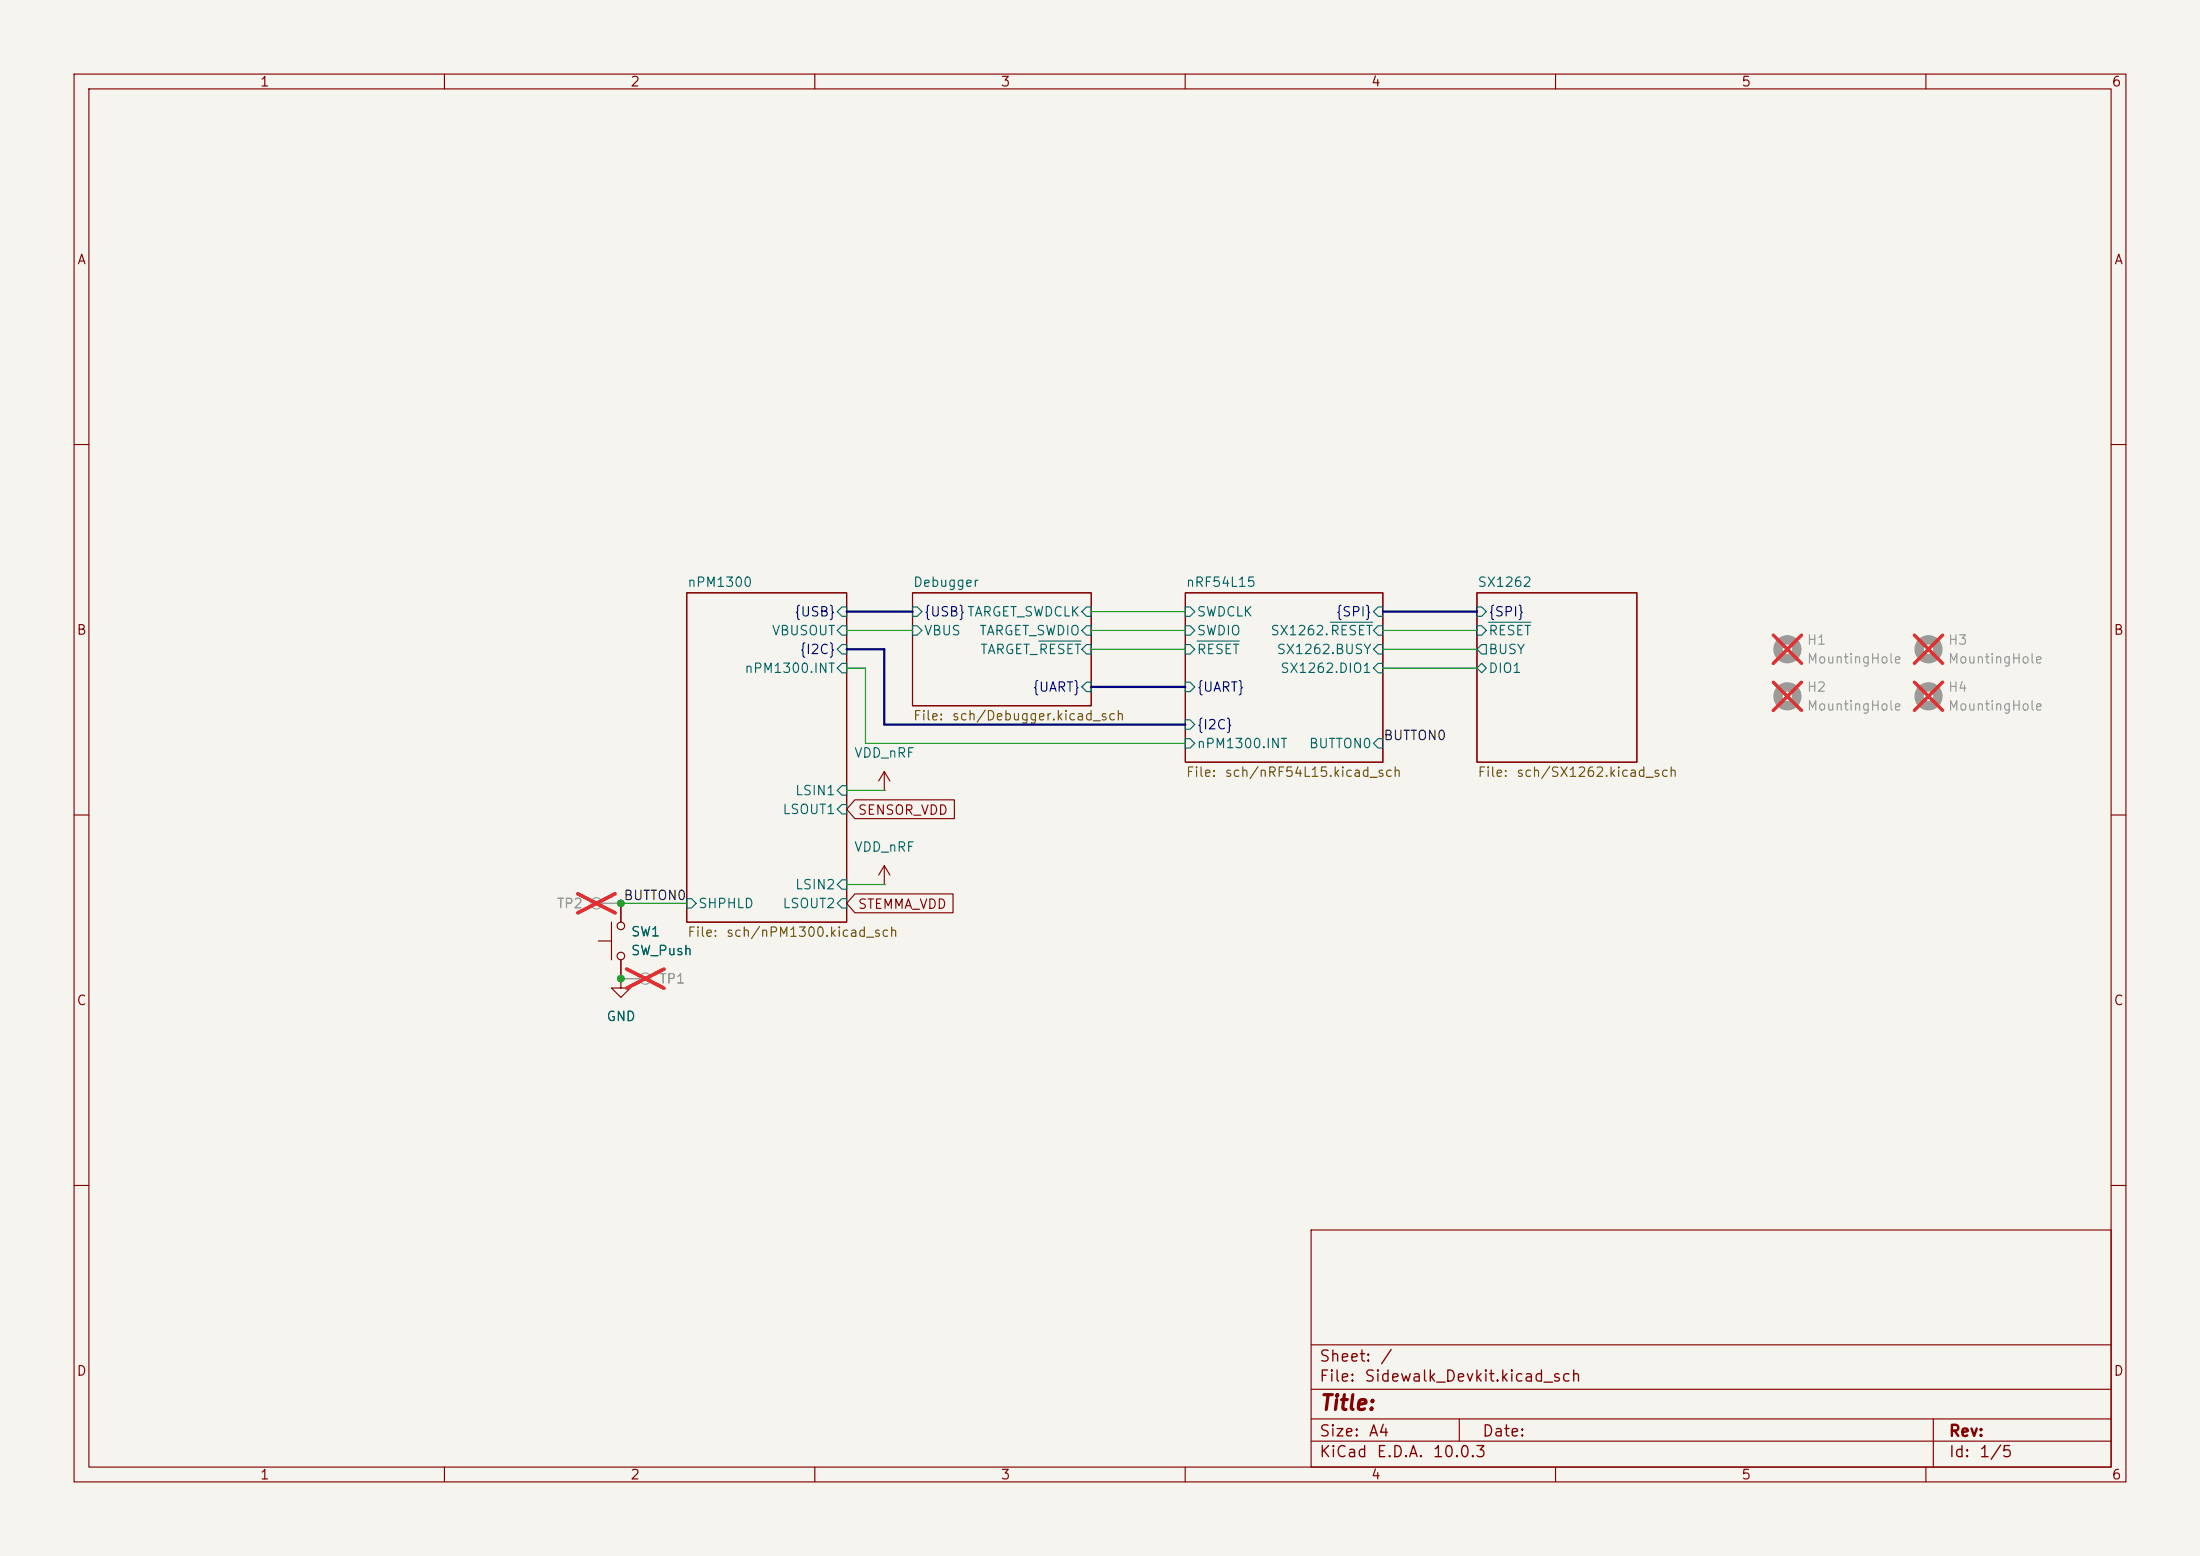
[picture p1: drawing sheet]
(kicad_sch
 (version 20260306)
 (generator "eeschema")
 (generator_version "10.0")
 (paper "A4")
 (lib_symbols
  (symbol "Connector:TestPoint"
   (pin_numbers (hide yes))
   (pin_names
    (offset 0.762) (hide yes)) (exclude_from_sim no) (in_bom yes) (on_board yes)
   (in_pos_files yes)
   (duplicate_pin_numbers_are_jumpers no)
   (property "Reference" "TP" (at 0 6.858 0) (show_name no) (do_not_autoplace no) (effects (font (size 1.27 1.27))))
   (property "Value" "TestPoint" (at 0 5.08 0) (show_name no) (do_not_autoplace no) (effects (font (size 1.27 1.27))))
   (property "Footprint" "" (at 5.08 0 0) (show_name no) (do_not_autoplace no) (hide yes) (effects (font (size 1.27 1.27))))
   (property "Datasheet" "" (at 5.08 0 0) (show_name no) (do_not_autoplace no) (hide yes) (effects (font (size 1.27 1.27))))
   (property "Description" "test point" (at 0 0 0) (show_name no) (do_not_autoplace no) (hide yes) (effects (font (size 1.27 1.27))))
   (symbol "TestPoint_0_1"
    (circle (center 0 3.302) (radius 0.762) (stroke (width 0) (type default)) (fill (type none))))
   (symbol "TestPoint_1_1"
    (pin passive line (at 0 0 90) (length 2.54) (name "1" (effects (font (size 1.27 1.27)))) (number "1" (effects (font (size 1.27 1.27))))))
   (embedded_fonts no))
  (symbol "Mechanical:MountingHole"
   (pin_names
    (offset 1.016)) (exclude_from_sim no) (in_bom no) (on_board yes)
   (in_pos_files yes)
   (duplicate_pin_numbers_are_jumpers no)
   (property "Reference" "H" (at 0 5.08 0) (show_name no) (do_not_autoplace no) (effects (font (size 1.27 1.27))))
   (property "Value" "MountingHole" (at 0 3.175 0) (show_name no) (do_not_autoplace no) (effects (font (size 1.27 1.27))))
   (property "Footprint" "" (at 0 0 0) (show_name no) (do_not_autoplace no) (hide yes) (effects (font (size 1.27 1.27))))
   (property "Datasheet" "" (at 0 0 0) (show_name no) (do_not_autoplace no) (hide yes) (effects (font (size 1.27 1.27))))
   (property "Description" "Mounting Hole without connection" (at 0 0 0) (show_name no) (do_not_autoplace no) (hide yes) (effects (font (size 1.27 1.27))))
   (symbol "MountingHole_0_1"
    (circle (center 0 0) (radius 1.27) (stroke (width 1.27) (type default)) (fill (type none))))
   (embedded_fonts no))
  (symbol "Switch:SW_Push"
   (pin_numbers (hide yes))
   (pin_names
    (offset 1.016) (hide yes)) (exclude_from_sim no) (in_bom yes) (on_board yes)
   (in_pos_files yes)
   (duplicate_pin_numbers_are_jumpers no)
   (property "Reference" "SW" (at 1.27 2.54 0) (show_name no) (do_not_autoplace no) (effects (font (size 1.27 1.27)) (justify left)))
   (property "Value" "SW_Push" (at 0 -1.524 0) (show_name no) (do_not_autoplace no) (effects (font (size 1.27 1.27))))
   (property "Footprint" "" (at 0 5.08 0) (show_name no) (do_not_autoplace no) (hide yes) (effects (font (size 1.27 1.27))))
   (property "Datasheet" "" (at 0 5.08 0) (show_name no) (do_not_autoplace no) (hide yes) (effects (font (size 1.27 1.27))))
   (property "Description" "Push button switch, generic, two pins" (at 0 0 0) (show_name no) (do_not_autoplace no) (hide yes) (effects (font (size 1.27 1.27))))
   (symbol "SW_Push_0_1"
    (circle (center -2.032 0) (radius 0.508) (stroke (width 0) (type default)) (fill (type none)))
    (polyline (pts (xy 0 1.27) (xy 0 3.048)) (stroke (width 0) (type default)) (fill (type none)))
    (circle (center 2.032 0) (radius 0.508) (stroke (width 0) (type default)) (fill (type none)))
    (polyline (pts (xy 2.54 1.27) (xy -2.54 1.27)) (stroke (width 0) (type default)) (fill (type none)))
    (pin passive line (at -5.08 0 0) (length 2.54) (name "1" (effects (font (size 1.27 1.27)))) (number "1" (effects (font (size 1.27 1.27)))))
    (pin passive line (at 5.08 0 180) (length 2.54) (name "2" (effects (font (size 1.27 1.27)))) (number "2" (effects (font (size 1.27 1.27))))))
   (embedded_fonts no))
  (symbol "power:GND"
   (power global)
   (pin_numbers (hide yes))
   (pin_names
    (offset 0) (hide yes)) (exclude_from_sim no) (in_bom yes) (on_board yes)
   (in_pos_files yes)
   (duplicate_pin_numbers_are_jumpers no)
   (property "Reference" "#PWR" (at 0 -6.35 0) (show_name no) (do_not_autoplace no) (hide yes) (effects (font (size 1.27 1.27))))
   (property "Value" "GND" (at 0 -3.81 0) (show_name no) (do_not_autoplace no) (effects (font (size 1.27 1.27))))
   (property "Footprint" "" (at 0 0 0) (show_name no) (do_not_autoplace no) (hide yes) (effects (font (size 1.27 1.27))))
   (property "Datasheet" "" (at 0 0 0) (show_name no) (do_not_autoplace no) (hide yes) (effects (font (size 1.27 1.27))))
   (property "Description" "Power symbol creates a global label with name \"GND\" , ground" (at 0 0 0) (show_name no) (do_not_autoplace no) (hide yes) (effects (font (size 1.27 1.27))))
   (symbol "GND_0_1"
    (polyline (pts (xy 0 0) (xy 0 -1.27) (xy 1.27 -1.27) (xy 0 -2.54) (xy -1.27 -1.27) (xy 0 -1.27)) (stroke (width 0) (type default)) (fill (type none))))
   (symbol "GND_1_1"
    (pin power_in line (at 0 0 270) (length 0) (name "" (effects (font (size 1.27 1.27)))) (number "1" (effects (font (size 1.27 1.27))))))
   (embedded_fonts no))
  (symbol "power:VDD"
   (power global)
   (pin_numbers (hide yes))
   (pin_names
    (offset 0) (hide yes)) (exclude_from_sim no) (in_bom yes) (on_board yes)
   (in_pos_files yes)
   (duplicate_pin_numbers_are_jumpers no)
   (property "Reference" "#PWR" (at 0 -3.81 0) (show_name no) (do_not_autoplace no) (hide yes) (effects (font (size 1.27 1.27))))
   (property "Value" "VDD" (at 0 3.556 0) (show_name no) (do_not_autoplace no) (effects (font (size 1.27 1.27))))
   (property "Footprint" "" (at 0 0 0) (show_name no) (do_not_autoplace no) (hide yes) (effects (font (size 1.27 1.27))))
   (property "Datasheet" "" (at 0 0 0) (show_name no) (do_not_autoplace no) (hide yes) (effects (font (size 1.27 1.27))))
   (property "Description" "Power symbol creates a global label with name \"VDD\"" (at 0 0 0) (show_name no) (do_not_autoplace no) (hide yes) (effects (font (size 1.27 1.27))))
   (symbol "VDD_0_1"
    (polyline (pts (xy -0.762 1.27) (xy 0 2.54)) (stroke (width 0) (type default)) (fill (type none)))
    (polyline (pts (xy 0 2.54) (xy 0.762 1.27)) (stroke (width 0) (type default)) (fill (type none)))
    (polyline (pts (xy 0 0) (xy 0 2.54)) (stroke (width 0) (type default)) (fill (type none))))
   (symbol "VDD_1_1"
    (pin power_in line (at 0 0 90) (length 0) (name "" (effects (font (size 1.27 1.27)))) (number "1" (effects (font (size 1.27 1.27))))))
   (embedded_fonts no)))
 (junction
  (at 83.82 132.08)
  (diameter 0)
  (color 0 0 0 0))
 (junction
  (at 83.82 121.92)
  (diameter 0)
  (color 0 0 0 0))
 (bus
  (pts (xy 119.38 97.79) (xy 119.38 87.63))
  (stroke (width 0) (type default)))
 (wire
  (pts (xy 116.84 100.33) (xy 116.84 90.17))
  (stroke (width 0) (type default)))
 (wire
  (pts (xy 147.32 85.09) (xy 160.02 85.09))
  (stroke (width 0) (type default)))
 (wire
  (pts (xy 116.84 90.17) (xy 114.3 90.17))
  (stroke (width 0) (type default)))
 (bus
  (pts (xy 119.38 87.63) (xy 114.3 87.63))
  (stroke (width 0) (type default)))
 (wire
  (pts (xy 83.82 121.92) (xy 92.71 121.92))
  (stroke (width 0) (type default)))
 (wire
  (pts (xy 114.3 106.68) (xy 119.38 106.68))
  (stroke (width 0) (type default)))
 (bus
  (pts (xy 160.02 97.79) (xy 119.38 97.79))
  (stroke (width 0) (type default)))
 (bus
  (pts (xy 147.32 92.71) (xy 160.02 92.71))
  (stroke (width 0) (type default)))
 (wire
  (pts (xy 186.69 87.63) (xy 199.39 87.63))
  (stroke (width 0) (type default)))
 (wire
  (pts (xy 147.32 82.55) (xy 160.02 82.55))
  (stroke (width 0) (type default)))
 (wire
  (pts (xy 186.69 90.17) (xy 199.39 90.17))
  (stroke (width 0) (type default)))
 (wire
  (pts (xy 186.69 85.09) (xy 199.39 85.09))
  (stroke (width 0) (type default)))
 (bus
  (pts (xy 114.3 82.55) (xy 123.19 82.55))
  (stroke (width 0) (type default)))
 (wire
  (pts (xy 160.02 100.33) (xy 116.84 100.33))
  (stroke (width 0) (type default)))
 (wire
  (pts (xy 114.3 119.38) (xy 119.38 119.38))
  (stroke (width 0) (type default)))
 (bus
  (pts (xy 186.69 82.55) (xy 199.39 82.55))
  (stroke (width 0) (type default)))
 (wire
  (pts (xy 147.32 87.63) (xy 160.02 87.63))
  (stroke (width 0) (type default)))
 (wire
  (pts (xy 114.3 85.09) (xy 123.19 85.09))
  (stroke (width 0) (type default)))
 (label "BUTTON0"
  (at 92.71 121.92 180)
  (effects (font (size 1.27 1.27)) (justify right bottom)))
 (label "BUTTON0"
  (at 186.69 100.33 0)
  (effects (font (size 1.27 1.27)) (justify left bottom)))
 (global_label "SENSOR_VDD"
  (shape input)
  (at 114.3 109.22 0)
  (fields_autoplaced yes)
  (effects (font (size 1.27 1.27)) (justify left))
  (property "Intersheetrefs" "${INTERSHEET_REFS}" (at 129.3804 109.22 0) (hide yes) (show_name no) (do_not_autoplace no) (effects (font (size 1.27 1.27)) (justify left))))
 (global_label "STEMMA_VDD"
  (shape input)
  (at 114.3 121.92 0)
  (fields_autoplaced yes)
  (effects (font (size 1.27 1.27)) (justify left))
  (property "Intersheetrefs" "${INTERSHEET_REFS}" (at 129.1989 121.92 0) (hide yes) (show_name no) (do_not_autoplace no) (effects (font (size 1.27 1.27)) (justify left))))
 (symbol
  (lib_id "Switch:SW_Push")
  (at 83.82 127 90)
  (unit 1)
  (body_style 1)
  (exclude_from_sim no)
  (in_bom yes)
  (on_board yes)
  (in_pos_files yes)
  (dnp no)
  (fields_autoplaced yes)
  (property "Reference" "SW1" (at 85.09 125.7299 90) (show_name no) (do_not_autoplace no) (effects (font (size 1.27 1.27)) (justify right)))
  (property "Value" "SW_Push" (at 85.09 128.2699 90) (show_name no) (do_not_autoplace no) (effects (font (size 1.27 1.27)) (justify right)))
  (property "Footprint" "Button_Switch_SMD:SW_Push_1P1T_NO_Vertical_Wuerth_434133025816" (at 78.74 127 0) (hide yes) (show_name no) (do_not_autoplace no) (effects (font (size 1.27 1.27))))
  (property "Datasheet" "" (at 78.74 127 0) (hide yes) (show_name no) (do_not_autoplace no) (effects (font (size 1.27 1.27))))
  (property "Description" "Push button switch, generic, two pins" (at 83.82 127 0) (hide yes) (show_name no) (do_not_autoplace no) (effects (font (size 1.27 1.27))))
  (property "LCSC" "C127488" (at 83.82 127 90) (hide yes) (show_name no) (do_not_autoplace no) (effects (font (size 1.27 1.27))))
  (pin "2")
  (pin "1"))
 (symbol
  (lib_id "Connector:TestPoint")
  (at 83.82 121.92 90)
  (unit 1)
  (body_style 1)
  (exclude_from_sim no)
  (in_bom no)
  (on_board yes)
  (in_pos_files no)
  (dnp yes)
  (property "Reference" "TP2" (at 78.74 121.92 90) (show_name no) (do_not_autoplace no) (effects (font (size 1.27 1.27)) (justify left)))
  (property "Value" "TestPoint" (at 78.74 120.6501 90) (hide yes) (show_name no) (do_not_autoplace no) (effects (font (size 1.27 1.27)) (justify left)))
  (property "Footprint" "TestPoint:TestPoint_Pad_D1.0mm" (at 83.82 116.84 0) (hide yes) (show_name no) (do_not_autoplace no) (effects (font (size 1.27 1.27))))
  (property "Datasheet" "" (at 83.82 116.84 0) (hide yes) (show_name no) (do_not_autoplace no) (effects (font (size 1.27 1.27))))
  (property "Description" "test point" (at 83.82 121.92 0) (hide yes) (show_name no) (do_not_autoplace no) (effects (font (size 1.27 1.27))))
  (pin "1"))
 (symbol
  (lib_id "power:GND")
  (at 83.82 132.08 0)
  (unit 1)
  (body_style 1)
  (exclude_from_sim no)
  (in_bom yes)
  (on_board yes)
  (in_pos_files yes)
  (dnp no)
  (fields_autoplaced yes)
  (property "Reference" "#PWR07" (at 83.82 138.43 0) (hide yes) (show_name no) (do_not_autoplace no) (effects (font (size 1.27 1.27))))
  (property "Value" "GND" (at 83.82 137.16 0) (show_name no) (do_not_autoplace no) (effects (font (size 1.27 1.27))))
  (property "Footprint" "" (at 83.82 132.08 0) (hide yes) (show_name no) (do_not_autoplace no) (effects (font (size 1.27 1.27))))
  (property "Datasheet" "" (at 83.82 132.08 0) (hide yes) (show_name no) (do_not_autoplace no) (effects (font (size 1.27 1.27))))
  (property "Description" "Power symbol creates a global label with name \"GND\" , ground" (at 83.82 132.08 0) (hide yes) (show_name no) (do_not_autoplace no) (effects (font (size 1.27 1.27))))
  (pin "1"))
 (symbol
  (lib_id "power:VDD")
  (at 119.38 119.38 0)
  (unit 1)
  (body_style 1)
  (exclude_from_sim no)
  (in_bom yes)
  (on_board yes)
  (in_pos_files yes)
  (dnp no)
  (fields_autoplaced yes)
  (property "Reference" "#PWR065" (at 119.38 123.19 0) (hide yes) (show_name no) (do_not_autoplace no) (effects (font (size 1.27 1.27))))
  (property "Value" "VDD_nRF" (at 119.38 114.3 0) (show_name no) (do_not_autoplace yes) (effects (font (size 1.27 1.27))))
  (property "Footprint" "" (at 119.38 119.38 0) (hide yes) (show_name no) (do_not_autoplace no) (effects (font (size 1.27 1.27))))
  (property "Datasheet" "" (at 119.38 119.38 0) (hide yes) (show_name no) (do_not_autoplace no) (effects (font (size 1.27 1.27))))
  (property "Description" "Power symbol creates a global label with name \"VDD\"" (at 119.38 119.38 0) (hide yes) (show_name no) (do_not_autoplace no) (effects (font (size 1.27 1.27))))
  (pin "1"))
 (symbol
  (lib_id "Mechanical:MountingHole")
  (at 241.3 87.63 0)
  (unit 1)
  (body_style 1)
  (exclude_from_sim no)
  (in_bom no)
  (on_board yes)
  (in_pos_files no)
  (dnp yes)
  (fields_autoplaced yes)
  (property "Reference" "H1" (at 243.84 86.3599 0) (show_name no) (do_not_autoplace no) (effects (font (size 1.27 1.27)) (justify left)))
  (property "Value" "MountingHole" (at 243.84 88.8999 0) (show_name no) (do_not_autoplace no) (effects (font (size 1.27 1.27)) (justify left)))
  (property "Footprint" "MountingHole:MountingHole_2.2mm_M2" (at 241.3 87.63 0) (hide yes) (show_name no) (do_not_autoplace no) (effects (font (size 1.27 1.27))))
  (property "Datasheet" "" (at 241.3 87.63 0) (hide yes) (show_name no) (do_not_autoplace no) (effects (font (size 1.27 1.27))))
  (property "Description" "Mounting Hole without connection" (at 241.3 87.63 0) (hide yes) (show_name no) (do_not_autoplace no) (effects (font (size 1.27 1.27)))))
 (symbol
  (lib_id "Mechanical:MountingHole")
  (at 260.35 87.63 0)
  (unit 1)
  (body_style 1)
  (exclude_from_sim no)
  (in_bom no)
  (on_board yes)
  (in_pos_files no)
  (dnp yes)
  (fields_autoplaced yes)
  (property "Reference" "H3" (at 262.89 86.3599 0) (show_name no) (do_not_autoplace no) (effects (font (size 1.27 1.27)) (justify left)))
  (property "Value" "MountingHole" (at 262.89 88.8999 0) (show_name no) (do_not_autoplace no) (effects (font (size 1.27 1.27)) (justify left)))
  (property "Footprint" "MountingHole:MountingHole_2.2mm_M2" (at 260.35 87.63 0) (hide yes) (show_name no) (do_not_autoplace no) (effects (font (size 1.27 1.27))))
  (property "Datasheet" "" (at 260.35 87.63 0) (hide yes) (show_name no) (do_not_autoplace no) (effects (font (size 1.27 1.27))))
  (property "Description" "Mounting Hole without connection" (at 260.35 87.63 0) (hide yes) (show_name no) (do_not_autoplace no) (effects (font (size 1.27 1.27)))))
 (symbol
  (lib_id "power:VDD")
  (at 119.38 106.68 0)
  (unit 1)
  (body_style 1)
  (exclude_from_sim no)
  (in_bom yes)
  (on_board yes)
  (in_pos_files yes)
  (dnp no)
  (fields_autoplaced yes)
  (property "Reference" "#PWR064" (at 119.38 110.49 0) (hide yes) (show_name no) (do_not_autoplace no) (effects (font (size 1.27 1.27))))
  (property "Value" "VDD_nRF" (at 119.38 101.6 0) (show_name no) (do_not_autoplace yes) (effects (font (size 1.27 1.27))))
  (property "Footprint" "" (at 119.38 106.68 0) (hide yes) (show_name no) (do_not_autoplace no) (effects (font (size 1.27 1.27))))
  (property "Datasheet" "" (at 119.38 106.68 0) (hide yes) (show_name no) (do_not_autoplace no) (effects (font (size 1.27 1.27))))
  (property "Description" "Power symbol creates a global label with name \"VDD\"" (at 119.38 106.68 0) (hide yes) (show_name no) (do_not_autoplace no) (effects (font (size 1.27 1.27))))
  (pin "1"))
 (symbol
  (lib_id "Mechanical:MountingHole")
  (at 260.35 93.98 0)
  (unit 1)
  (body_style 1)
  (exclude_from_sim no)
  (in_bom no)
  (on_board yes)
  (in_pos_files no)
  (dnp yes)
  (fields_autoplaced yes)
  (property "Reference" "H4" (at 262.89 92.7099 0) (show_name no) (do_not_autoplace no) (effects (font (size 1.27 1.27)) (justify left)))
  (property "Value" "MountingHole" (at 262.89 95.2499 0) (show_name no) (do_not_autoplace no) (effects (font (size 1.27 1.27)) (justify left)))
  (property "Footprint" "MountingHole:MountingHole_2.2mm_M2" (at 260.35 93.98 0) (hide yes) (show_name no) (do_not_autoplace no) (effects (font (size 1.27 1.27))))
  (property "Datasheet" "" (at 260.35 93.98 0) (hide yes) (show_name no) (do_not_autoplace no) (effects (font (size 1.27 1.27))))
  (property "Description" "Mounting Hole without connection" (at 260.35 93.98 0) (hide yes) (show_name no) (do_not_autoplace no) (effects (font (size 1.27 1.27)))))
 (symbol
  (lib_id "Mechanical:MountingHole")
  (at 241.3 93.98 0)
  (unit 1)
  (body_style 1)
  (exclude_from_sim no)
  (in_bom no)
  (on_board yes)
  (in_pos_files no)
  (dnp yes)
  (fields_autoplaced yes)
  (property "Reference" "H2" (at 243.84 92.7099 0) (show_name no) (do_not_autoplace no) (effects (font (size 1.27 1.27)) (justify left)))
  (property "Value" "MountingHole" (at 243.84 95.2499 0) (show_name no) (do_not_autoplace no) (effects (font (size 1.27 1.27)) (justify left)))
  (property "Footprint" "MountingHole:MountingHole_2.2mm_M2" (at 241.3 93.98 0) (hide yes) (show_name no) (do_not_autoplace no) (effects (font (size 1.27 1.27))))
  (property "Datasheet" "" (at 241.3 93.98 0) (hide yes) (show_name no) (do_not_autoplace no) (effects (font (size 1.27 1.27))))
  (property "Description" "Mounting Hole without connection" (at 241.3 93.98 0) (hide yes) (show_name no) (do_not_autoplace no) (effects (font (size 1.27 1.27)))))
 (symbol
  (lib_id "Connector:TestPoint")
  (at 83.82 132.08 270)
  (unit 1)
  (body_style 1)
  (exclude_from_sim no)
  (in_bom no)
  (on_board yes)
  (in_pos_files no)
  (dnp yes)
  (property "Reference" "TP1" (at 88.9 132.08 90) (show_name no) (do_not_autoplace no) (effects (font (size 1.27 1.27)) (justify left)))
  (property "Value" "TestPoint" (at 88.9 133.3499 90) (hide yes) (show_name no) (do_not_autoplace no) (effects (font (size 1.27 1.27)) (justify left)))
  (property "Footprint" "TestPoint:TestPoint_Keystone_5015_Micro_Mini" (at 83.82 137.16 0) (hide yes) (show_name no) (do_not_autoplace no) (effects (font (size 1.27 1.27))))
  (property "Datasheet" "" (at 83.82 137.16 0) (hide yes) (show_name no) (do_not_autoplace no) (effects (font (size 1.27 1.27))))
  (property "Description" "test point" (at 83.82 132.08 0) (hide yes) (show_name no) (do_not_autoplace no) (effects (font (size 1.27 1.27))))
  (pin "1"))
 (sheet
  (at 123.19 80.01)
  (size 24.13 15.24)
  (exclude_from_sim no)
  (in_bom yes)
  (on_board yes)
  (dnp no)
  (fields_autoplaced yes)
  (stroke (width 0.1524) (type solid))
  (fill (color 0 0 0 0))
  (property "Sheetname" "Debugger" (at 123.19 79.2984 0) (show_name no) (do_not_autoplace no) (effects (font (size 1.27 1.27)) (justify left bottom)))
  (property "Sheetfile" "sch/Debugger.kicad_sch" (at 123.19 95.8346 0) (show_name no) (do_not_autoplace no) (effects (font (size 1.27 1.27)) (justify left top)))
  (pin "TARGET_SWDCLK" input (at 147.32 82.55 0) (effects (font (size 1.27 1.27)) (justify right)))
  (pin "TARGET_SWDIO" input (at 147.32 85.09 0) (effects (font (size 1.27 1.27)) (justify right)))
  (pin "TARGET_~{RESET}" input (at 147.32 87.63 0) (effects (font (size 1.27 1.27)) (justify right)))
  (pin "{USB}" input (at 123.19 82.55 180) (effects (font (size 1.27 1.27)) (justify left)))
  (pin "{UART}" input (at 147.32 92.71 0) (effects (font (size 1.27 1.27)) (justify right)))
  (pin "VBUS" input (at 123.19 85.09 180) (effects (font (size 1.27 1.27)) (justify left))))
 (sheet
  (at 199.39 80.01)
  (size 21.59 22.86)
  (exclude_from_sim no)
  (in_bom yes)
  (on_board yes)
  (dnp no)
  (fields_autoplaced yes)
  (stroke (width 0.1524) (type solid))
  (fill (color 0 0 0 0))
  (property "Sheetname" "SX1262" (at 199.39 79.2984 0) (show_name no) (do_not_autoplace no) (effects (font (size 1.27 1.27)) (justify left bottom)))
  (property "Sheetfile" "sch/SX1262.kicad_sch" (at 199.39 103.4546 0) (show_name no) (do_not_autoplace no) (effects (font (size 1.27 1.27)) (justify left top)))
  (pin "BUSY" output (at 199.39 87.63 180) (effects (font (size 1.27 1.27)) (justify left)))
  (pin "DIO1" bidirectional (at 199.39 90.17 180) (effects (font (size 1.27 1.27)) (justify left)))
  (pin "{SPI}" input (at 199.39 82.55 180) (effects (font (size 1.27 1.27)) (justify left)))
  (pin "~{RESET}" input (at 199.39 85.09 180) (effects (font (size 1.27 1.27)) (justify left))))
 (sheet
  (at 92.71 80.01)
  (size 21.59 44.45)
  (exclude_from_sim no)
  (in_bom yes)
  (on_board yes)
  (dnp no)
  (fields_autoplaced yes)
  (stroke (width 0.1524) (type solid))
  (fill (color 0 0 0 0))
  (property "Sheetname" "nPM1300" (at 92.71 79.2984 0) (show_name no) (do_not_autoplace no) (effects (font (size 1.27 1.27)) (justify left bottom)))
  (property "Sheetfile" "sch/nPM1300.kicad_sch" (at 92.71 125.0446 0) (show_name no) (do_not_autoplace no) (effects (font (size 1.27 1.27)) (justify left top)))
  (pin "LSIN1" input (at 114.3 106.68 0) (effects (font (size 1.27 1.27)) (justify right)))
  (pin "LSIN2" input (at 114.3 119.38 0) (effects (font (size 1.27 1.27)) (justify right)))
  (pin "LSOUT1" input (at 114.3 109.22 0) (effects (font (size 1.27 1.27)) (justify right)))
  (pin "LSOUT2" input (at 114.3 121.92 0) (effects (font (size 1.27 1.27)) (justify right)))
  (pin "nPM1300.INT" input (at 114.3 90.17 0) (effects (font (size 1.27 1.27)) (justify right)))
  (pin "SHPHLD" input (at 92.71 121.92 180) (effects (font (size 1.27 1.27)) (justify left)))
  (pin "{I2C}" input (at 114.3 87.63 0) (effects (font (size 1.27 1.27)) (justify right)))
  (pin "{USB}" input (at 114.3 82.55 0) (effects (font (size 1.27 1.27)) (justify right)))
  (pin "VBUSOUT" input (at 114.3 85.09 0) (effects (font (size 1.27 1.27)) (justify right))))
 (sheet
  (at 160.02 80.01)
  (size 26.67 22.86)
  (exclude_from_sim no)
  (in_bom yes)
  (on_board yes)
  (dnp no)
  (fields_autoplaced yes)
  (stroke (width 0.1524) (type solid))
  (fill (color 0 0 0 0))
  (property "Sheetname" "nRF54L15" (at 160.02 79.2984 0) (show_name no) (do_not_autoplace no) (effects (font (size 1.27 1.27)) (justify left bottom)))
  (property "Sheetfile" "sch/nRF54L15.kicad_sch" (at 160.02 103.4546 0) (show_name no) (do_not_autoplace no) (effects (font (size 1.27 1.27)) (justify left top)))
  (pin "SWDCLK" input (at 160.02 82.55 180) (effects (font (size 1.27 1.27)) (justify left)))
  (pin "SWDIO" input (at 160.02 85.09 180) (effects (font (size 1.27 1.27)) (justify left)))
  (pin "{I2C}" input (at 160.02 97.79 180) (effects (font (size 1.27 1.27)) (justify left)))
  (pin "{SPI}" input (at 186.69 82.55 0) (effects (font (size 1.27 1.27)) (justify right)))
  (pin "{UART}" input (at 160.02 92.71 180) (effects (font (size 1.27 1.27)) (justify left)))
  (pin "~{RESET}" input (at 160.02 87.63 180) (effects (font (size 1.27 1.27)) (justify left)))
  (pin "BUTTON0" input (at 186.69 100.33 0) (effects (font (size 1.27 1.27)) (justify right)))
  (pin "nPM1300.INT" input (at 160.02 100.33 180) (effects (font (size 1.27 1.27)) (justify left)))
  (pin "SX1262.BUSY" input (at 186.69 87.63 0) (effects (font (size 1.27 1.27)) (justify right)))
  (pin "SX1262.DIO1" input (at 186.69 90.17 0) (effects (font (size 1.27 1.27)) (justify right)))
  (pin "SX1262.~{RESET}" input (at 186.69 85.09 0) (effects (font (size 1.27 1.27)) (justify right))))
 (sheet_instances
  (path ""
   (page "1")))
 (embedded_fonts no))
